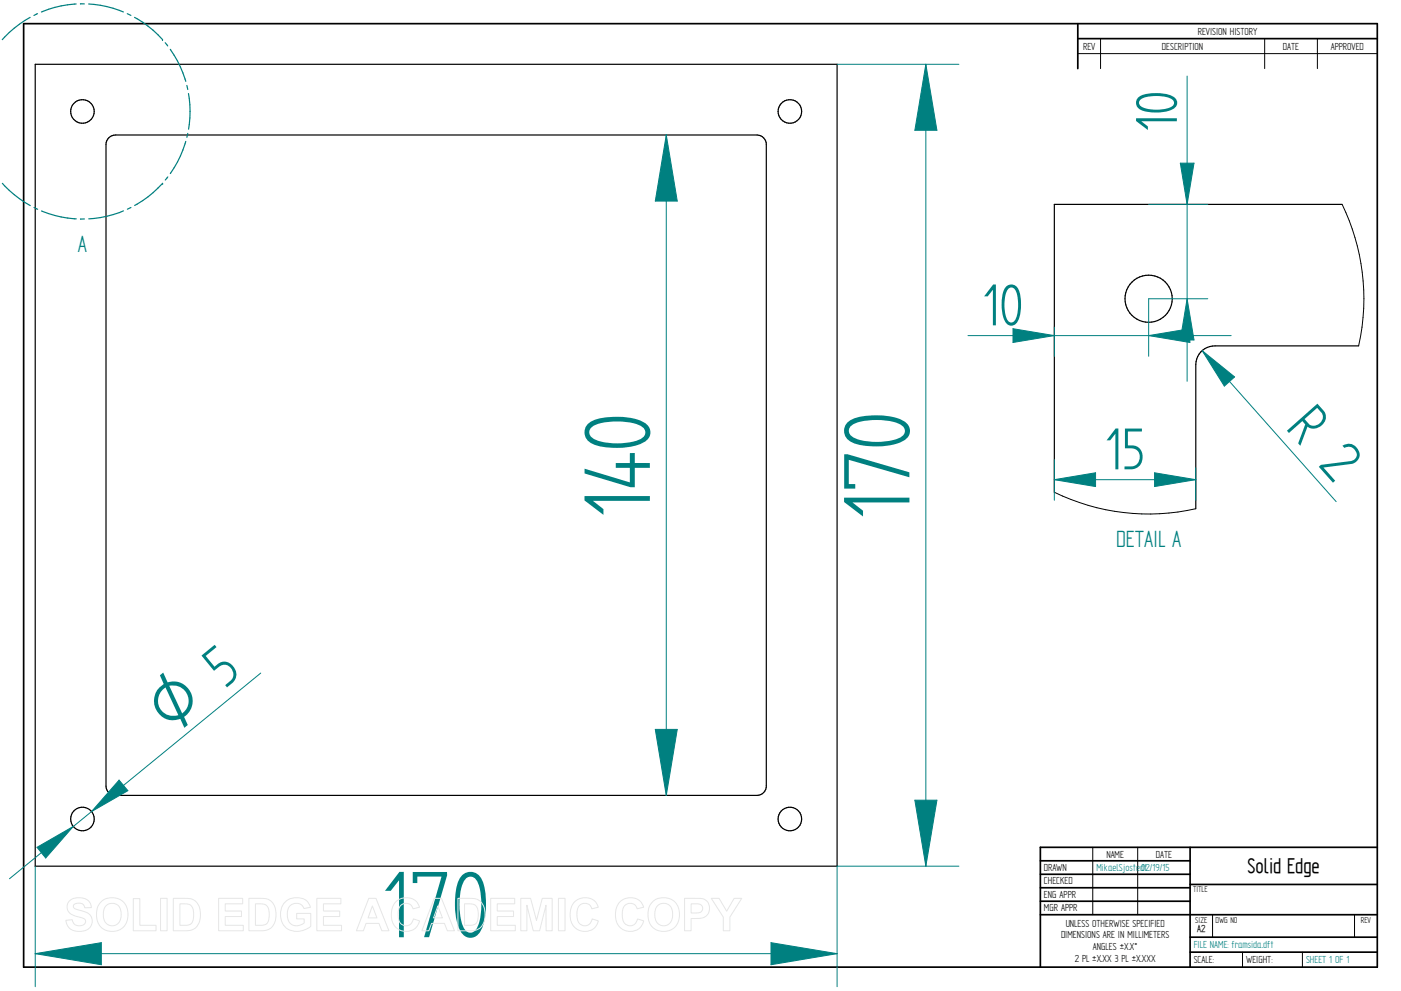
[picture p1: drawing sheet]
<svg xmlns="http://www.w3.org/2000/svg" width="594mm" height="420mm" viewBox="0 0 594 420" stroke-linecap="round" stroke-linejoin="round" font-family="sans-serif">
<g fill="none" stroke="#000" stroke-width=".72">
<path d="M10 10h574v400h-574zM457 10v19.1M457 16.4h127M504.6 359.2v50.8M584 359.2h-142.9v50.8M441.1 365h63.5M441.1 370.7h63.5M441.1 376.4h63.5M504.6 375h79.4M441.1 382.1h63.5M441.1 387.8h142.9M504.6 397.3h79.4"/>
<path d="M504.6 403.7h79.4"/>
</g>
<path d="M466.7 16.4v12.7M536.3 16.4v12.7M558.6 16.4v12.7M457 22.7h127M463.4 359.2v28.6M482.4 359.2v28.6M514.2 387.9v9.4M574.4 387.9v9.4M526.9 403.7v6.3M552.3 403.7v6.3" fill="none" stroke="#000" stroke-width=".42"/>
<g fill="none" stroke="#000" stroke-width=".51">
<path d="M14.9 27.3h340.1v339.9h-340.1zM46.2 58.4l1.3-.9 1.6-.3h271.9a4 4 0 0 1 3.9 4.1v271.9a4 4 0 0 1-3.9 4h-271.9a4 4 0 0 1-4.1-3.9v-272.1l.3-1.6z"/>
<circle cx="35" cy="47.3" r="5"/>
<circle cx="334.9" cy="47.3" r="5"/>
<circle cx="35" cy="347.2" r="5"/>
<circle cx="334.9" cy="347.2" r="5"/>
</g>
<path d="M14.9 404.3l28.1-4.6v9.3z" fill="none" stroke="#008080" stroke-width=".42"/>
<path d="M14.9 404.3l28.1-4.6v9.3z" fill="#008080"/>
<path d="M326.9 399.7l28.1 4.6-28.1 4.7z" fill="none" stroke="#008080" stroke-width=".42"/>
<path d="M326.9 399.7l28.1 4.6-28.1 4.7z" fill="#008080"/>
<path d="M282.5 57.2l4.7 28.1h-9.3zM14.9 367.2v51.1M355 367.2v51.1M14.9 404.3h340.1" fill="none" stroke="#008080" stroke-width=".42"/>
<path d="M282.5 57.2l4.7 28.1h-9.3z" fill="#008080"/>
<path d="M277.9 309.2h9.3l-4.7 28z" fill="none" stroke="#008080" stroke-width=".42"/>
<path d="M277.9 309.2h9.3l-4.7 28z" fill="#008080"/>
<path d="M282.5 57.2v280M387.9 339.3h9.4l-4.7 27.9z" fill="none" stroke="#008080" stroke-width=".42"/>
<path d="M387.9 339.3h9.4l-4.7 27.9z" fill="#008080"/>
<path d="M392.6 27.3l4.7 27.9h-9.4z" fill="none" stroke="#008080" stroke-width=".42"/>
<path d="M392.6 27.3l4.7 27.9h-9.4z" fill="#008080"/>
<path d="M355 27.3h51.6M392.6 27.3v339.9M355 367.2h51.6" fill="none" stroke="#008080" stroke-width=".42"/>
<path d="M78.8 59.9l-.3 1.1a44.2 44.2 0 0 1-6.3 12.6M79.6 56.6l-.4 1.6M80.6 47.2l-.6 7.6M71.2 75l-1.1 1.3" fill="none" stroke="#008080" stroke-width=".51"/>
<circle cx="69" cy="77.7" r=".25" fill="#008080"/>
<g fill="none" stroke="#008080" stroke-width=".51">
<path d="M12.8 7.4a45.4 45.4 0 0 0-11.8 9.4M15.9 5.8l-1.5 .8M32.3 1.7h-.8a44.1 44.1 0 0 0-13.9 3.4M34.1 1.7h1.7M37.6 1.7a44 44 0 0 1 14.7 3.4M54 5.8l1.5 .7M57.1 7.4l1.1 .6a46.6 46.6 0 0 1 10.7 8.8M1 77.7l5 4.8 6.8 4.7M68.9 77.8a44.5 44.5 0 0 1-11.8 9.3M14.4 88l1.6 .7M17.6 89.5l.4 .1a44.9 44.9 0 0 0 14.3 3.2M35.8 92.8l-1.7 .1"/>
<path d="M52.4 89.4l-1.8 .7a46.6 46.6 0 0 1-13 2.7M55.5 88l-1.5 .7"/>
</g>
<circle cx="68.9" cy="16.8" r=".25" fill="#008080"/>
<path d="M70.1 18.1l1 1.4M72.2 20.9l.1 .2a45.5 45.5 0 0 1 6.5 13.4M79.2 36.2l.4 1.7M79.9 39.7l.7 7.5" fill="none" stroke="#008080" stroke-width=".51"/>
<g fill="none" stroke="#000" stroke-width=".51">
<path d="M569.1 86.7h-122v122M576.1 146.6h-60.9a8 8 0 0 0-8.1 7.9v61.2"/>
<circle cx="487.1" cy="126.6" r="10"/>
</g>
<path d="M569.1 86.7a91.4 91.4 0 0 1 7 59.9M447.1 208.7a91.3 91.3 0 0 0 60 7" fill="none" stroke="#000" stroke-width=".42"/>
<path d="M503.4 126.7l2.9 17.4h-5.8z" fill="none" stroke="#008080" stroke-width=".42"/>
<path d="M503.4 126.7l2.9 17.4h-5.8z" fill="#008080"/>
<path d="M500.5 69.2h5.8l-2.9 17.5z" fill="none" stroke="#008080" stroke-width=".42"/>
<path d="M500.5 69.2h5.8l-2.9 17.5z" fill="#008080"/>
<path d="M503.4 32.3v129.4M487.1 86.7h25M487.1 126.7h25M487.1 142.3l17.5-2.9v5.8z" fill="none" stroke="#008080" stroke-width=".42"/>
<path d="M487.1 142.3l17.5-2.9v5.8z" fill="#008080"/>
<path d="M429.5 139.4l17.6 2.9-17.6 2.9z" fill="none" stroke="#008080" stroke-width=".42"/>
<path d="M429.5 139.4l17.6 2.9-17.6 2.9z" fill="#008080"/>
<path d="M447.1 138.7v12.3M487.1 126.7v24.3M410.5 142.3h111.5M509.8 148.7l13.7 11.1-4.3 3.9z" fill="none" stroke="#008080" stroke-width=".42"/>
<path d="M509.8 148.7l13.7 11.1-4.3 3.9z" fill="#008080"/>
<path d="M509.8 148.7l56.8 64M15.7 359.2l15.4-8.8-11.7 13.4z" fill="none" stroke="#008080" stroke-width=".42"/>
<path d="M15.7 359.2l15.4-8.8-11.7 13.4z" fill="#008080"/>
<path d="M50.5 330.8l3.7 4.4-15.4 8.9z" fill="none" stroke="#008080" stroke-width=".42"/>
<path d="M50.5 330.8l3.7 4.4-15.4 8.9z" fill="#008080"/>
<path d="M67.8 286.3l1.4-1.1 1.9 4.1a8.2 8.2 0 0 1 9.8 4.3 8.2 8.2 0 0 1-2.8 10.3l1.5 3.5-1.4 1.2-1.8-3.8a8.2 8.2 0 0 1-10.3-4.1 8.2 8.2 0 0 1 3.3-10.7zM71.7 290.7l5.6 11.8a6.6 6.6 0 0 0 2-8.2 6.6 6.6 0 0 0-7.6-3.6zM68.8 292.6a6.5 6.5 0 0 0-.8 8 6.5 6.5 0 0 0 7.6 2.6l-5.4-11.7z" fill="#008080"/>
<path d="M447.1 203.4l17.5-3v5.9zM110.6 285.4l-106.6 87.2" fill="none" stroke="#008080" stroke-width=".42"/>
<path d="M447.1 203.4l17.5-3v5.9z" fill="#008080"/>
<path d="M489.6 200.4l17.5 3-17.5 2.9z" fill="none" stroke="#008080" stroke-width=".42"/>
<path d="M489.6 200.4l17.5 3-17.5 2.9z" fill="#008080"/>
<path d="M447.1 194.8v17.3M507.1 198.4v13.7M447.1 203.4h60" fill="none" stroke="#008080" stroke-width=".42"/>
<g fill="none" stroke="#e6e6e6" stroke-width=".42">
<path d="M29.6 381.8a6.5 6.5 0 0 1 8.5 .8l.6 2.2-2.8 .1a2.7 2.7 0 0 0-2.1-2 2.7 2.7 0 0 0-2.7 1.1 1.87 1.87 0 0 0 2.2 1.8l1.4 .4a4.4 4.4 0 0 1 4 6.2 6.4 6.4 0 0 1-9.1 1.3l-1.2-1.8-.5-1.7 2.7-.3a2.94 2.94 0 0 0 2.6 2.6 2.94 2.94 0 0 0 3.1-1.9 2.67 2.67 0 0 0-2.9-1.8 4.9 4.9 0 0 1-5-4.3l.4-1.6zM42.8 382.4a6.9 6.9 0 0 1 8.3-.8 6.9 6.9 0 0 1 3 7.7 6.7 6.7 0 0 1-8 5.5 6.7 6.7 0 0 1-5.1-8.3 6.1 6.1 0 0 1 1.8-4.1zM44.8 384.2a3.9 3.9 0 0 1 4.6-.8 3.9 3.9 0 0 1 2 4.3 3.8 3.8 0 0 1-1.9 4.3 3.8 3.8 0 0 1-4.6-.7 6.6 6.6 0 0 1-.1-7.1zM56.5 381h2.8v11.3h6.9v2.3h-9.7zM68.1 380.9h2.8v13.7h-2.8zM73.5 380.9h5a5.9 5.9 0 0 1 6.5 7 5.9 5.9 0 0 1-6.3 6.7h-5.2zM76.3 383.2h1.8a3.4 3.4 0 0 1 4 3.9v1.2a3.2 3.2 0 0 1-3.8 4h-2zM92.7 380.9h10.2v2.3h-7.4v3h6.9v2.4h-6.9v3.7h7.7v2.3h-10.5zM105.5 380.9h5.1a5.9 5.9 0 0 1 6.4 7 5.9 5.9 0 0 1-6.3 6.7h-5.2zM108.3 383.2h1.9a3.4 3.4 0 0 1 4 3.9v1.2a3.2 3.2 0 0 1-3.8 4h-2.1zM120.9 382.4a7.3 7.3 0 0 1 9.7 .1l1 2.2-2.7 .5a3.7 3.7 0 0 0-4.6-2 3.7 3.7 0 0 0-2.5 4.4 4.2 4.2 0 0 0 2.2 4.5 4.2 4.2 0 0 0 5-.8v-1.7h-3.2v-2.3h6v5.4a8.1 8.1 0 0 1-11.8-.8 8.3 8.3 0 0 1 .9-9.5zM134.4 380.9h10.2v2.3h-7.4v3h6.9v2.4h-6.9v3.7h7.6v2.3h-10.4z"/>
<path d="M156.4 380.9h3l5.5 13.7h-3l-1.2-3.1h-5.5l-1.1 3.1h-3zM157.9 384.1l1.9 5.1h-3.7zM167.7 382.5a6 6 0 0 1 10.2 2.1l-2.8 .7a3.2 3.2 0 0 0-3.9-2.2 3.2 3.2 0 0 0-2.4 3.8 4.6 4.6 0 0 0 2.5 5.5 3.2 3.2 0 0 0 4-2.8l2.6 .8a6.1 6.1 0 0 1-7.2 4.3 6.1 6.1 0 0 1-4.8-6.8 7.7 7.7 0 0 1 1.8-5.4zM184.1 380.9h3.1l5.5 13.7h-3l-1.2-3.1h-5.5l-1.1 3.1h-3zM185.7 384.1l1.9 5.1h-3.8zM194.2 380.9h5a5.9 5.9 0 0 1 6.5 7 5.9 5.9 0 0 1-6.3 6.7h-5.2zM197 383.2h1.8a3.4 3.4 0 0 1 4 3.9v1.2a3.2 3.2 0 0 1-3.8 4h-2zM208.1 380.9h10.2v2.3h-7.4v3h6.9v2.4h-6.9v3.7h7.6v2.3h-10.4zM220.8 380.9h4.2l2.5 9.3 2.4-9.3h4.2v13.7h-2.5l-.1-10.8-2.7 10.8h-2.7l-2.7-10.8v10.8h-2.6zM236.8 380.9h2.8v13.7h-2.8zM243.5 382.5a6 6 0 0 1 10.2 2.1l-2.8 .7a3.2 3.2 0 0 0-3.8-2.2 3.2 3.2 0 0 0-2.4 3.8 4.6 4.6 0 0 0 2.4 5.5 3.2 3.2 0 0 0 4-2.8l2.6 .8a6.1 6.1 0 0 1-7.2 4.3 6.1 6.1 0 0 1-4.7-6.8 7.7 7.7 0 0 1 1.7-5.4zM262.7 382.5a6 6 0 0 1 10.2 2.1l-2.7 .7a3.2 3.2 0 0 0-3.9-2.2 3.2 3.2 0 0 0-2.4 3.8 4.6 4.6 0 0 0 2.4 5.5 3.2 3.2 0 0 0 4-2.8l2.7 .8a6.1 6.1 0 0 1-7.2 4.3 6.1 6.1 0 0 1-4.8-6.8 7.7 7.7 0 0 1 1.7-5.4z"/>
<path d="M276.7 382.4a6.9 6.9 0 0 1 8.3-.8 6.9 6.9 0 0 1 3 7.7 6.7 6.7 0 0 1-8.1 5.5 6.7 6.7 0 0 1-5.1-8.3 6.1 6.1 0 0 1 1.9-4.1zM278.7 384.2a3.9 3.9 0 0 1 4.6-.8 3.9 3.9 0 0 1 1.9 4.3 3.8 3.8 0 0 1-1.8 4.3 3.8 3.8 0 0 1-4.7-.7 6.6 6.6 0 0 1 0-7.1zM290.3 380.9h5.2a4.4 4.4 0 0 1 5.4 4.3 4.4 4.4 0 0 1-5.4 4.2h-2.4v5.2h-2.8zM293.1 383.2h1.8a2.1 2.1 0 0 1 2.6 .6 2.1 2.1 0 0 1 0 2.6 3.4 3.4 0 0 1-2.9 .7h-1.5zM301.6 380.9h3.3l3.2 5.4 3.2-5.4h3.2l-5 7.9v5.8h-2.8v-5.8z"/>
</g>
<g font-size="45" fill="#008080">
<text x="275.5" y="219.5" transform="rotate(-90 275.5 219.5)">140</text>
<text x="385.6" y="220.2" transform="rotate(-90 385.6 220.2)">170</text>
<text x="162" y="397.3">170</text>
</g>
<g font-size="28.1" fill="#008080">
<text x="499" y="55.9" transform="rotate(-90 499 55.9)">10</text>
<text x="416.6" y="137.9">10</text>
<text x="544.8" y="181.6" transform="rotate(48 544.8 181.6)">R 2</text>
<text x="468.5" y="199">15</text>
<text x="95.4" y="292.1" transform="rotate(-39 95.4 292.1)">5</text>
</g>
<g font-size="11.3" fill="#008080">
<text x="33.1" y="106.9">A</text>
<text x="473.2" y="231.9">DETAIL A</text>
</g>
<text font-size="10.1" x="529" y="370.2">Solid Edge</text>
<g font-size="4.9">
<text x="507.9" y="14.7">REVISION HISTORY</text>
<text x="459.3" y="21">REV</text>
<text x="492.7" y="21">DESCRIPTION</text>
<text x="544" y="21">DATE</text>
<text x="564.3" y="21">APPROVED</text>
<text x="469.1" y="363.6">NAME</text>
<text x="490.1" y="363.6">DATE</text>
<text x="442.7" y="369.3">DRAWN</text>
<text x="442.7" y="375">CHECKED</text>
<text x="442.7" y="380.7">ENG APPR</text>
<text x="442.7" y="386.4">MGR APPR</text>
<text x="451.9" y="392.9">UNLESS OTHERWISE SPECIFIED</text>
<text x="449.9" y="397.9">DIMENSIONS ARE IN MILLIMETERS</text>
<text x="455.7" y="407.8">2 PL ±X.XX 3 PL ±X.XXX</text>
<text x="463.5" y="402.9">ANGLES ±X.X°</text>
<text x="506.2" y="408.3">SCALE:</text>
<text x="528.4" y="408.3">WEIGHT:</text>
</g>
<g font-size="4.9" fill="#008080">
<text x="464.9" y="369.3">MikaelSjostedt</text>
<text x="483.9" y="369.3">02/19/15</text>
<text x="506.2" y="402">FILE NAME: framsida.dft</text>
<text x="553.8" y="408.4">SHEET 1 OF 1</text>
</g>
<text font-size="4.8" x="507.7" y="395.3">A2</text>
<g font-size="4.1">
<text x="505.9" y="378.3">TITLE</text>
<text x="506.9" y="391.1">SIZE</text>
<text x="515.4" y="391.1">DWG NO</text>
<text x="577" y="391.1">REV</text>
</g>
</svg>
